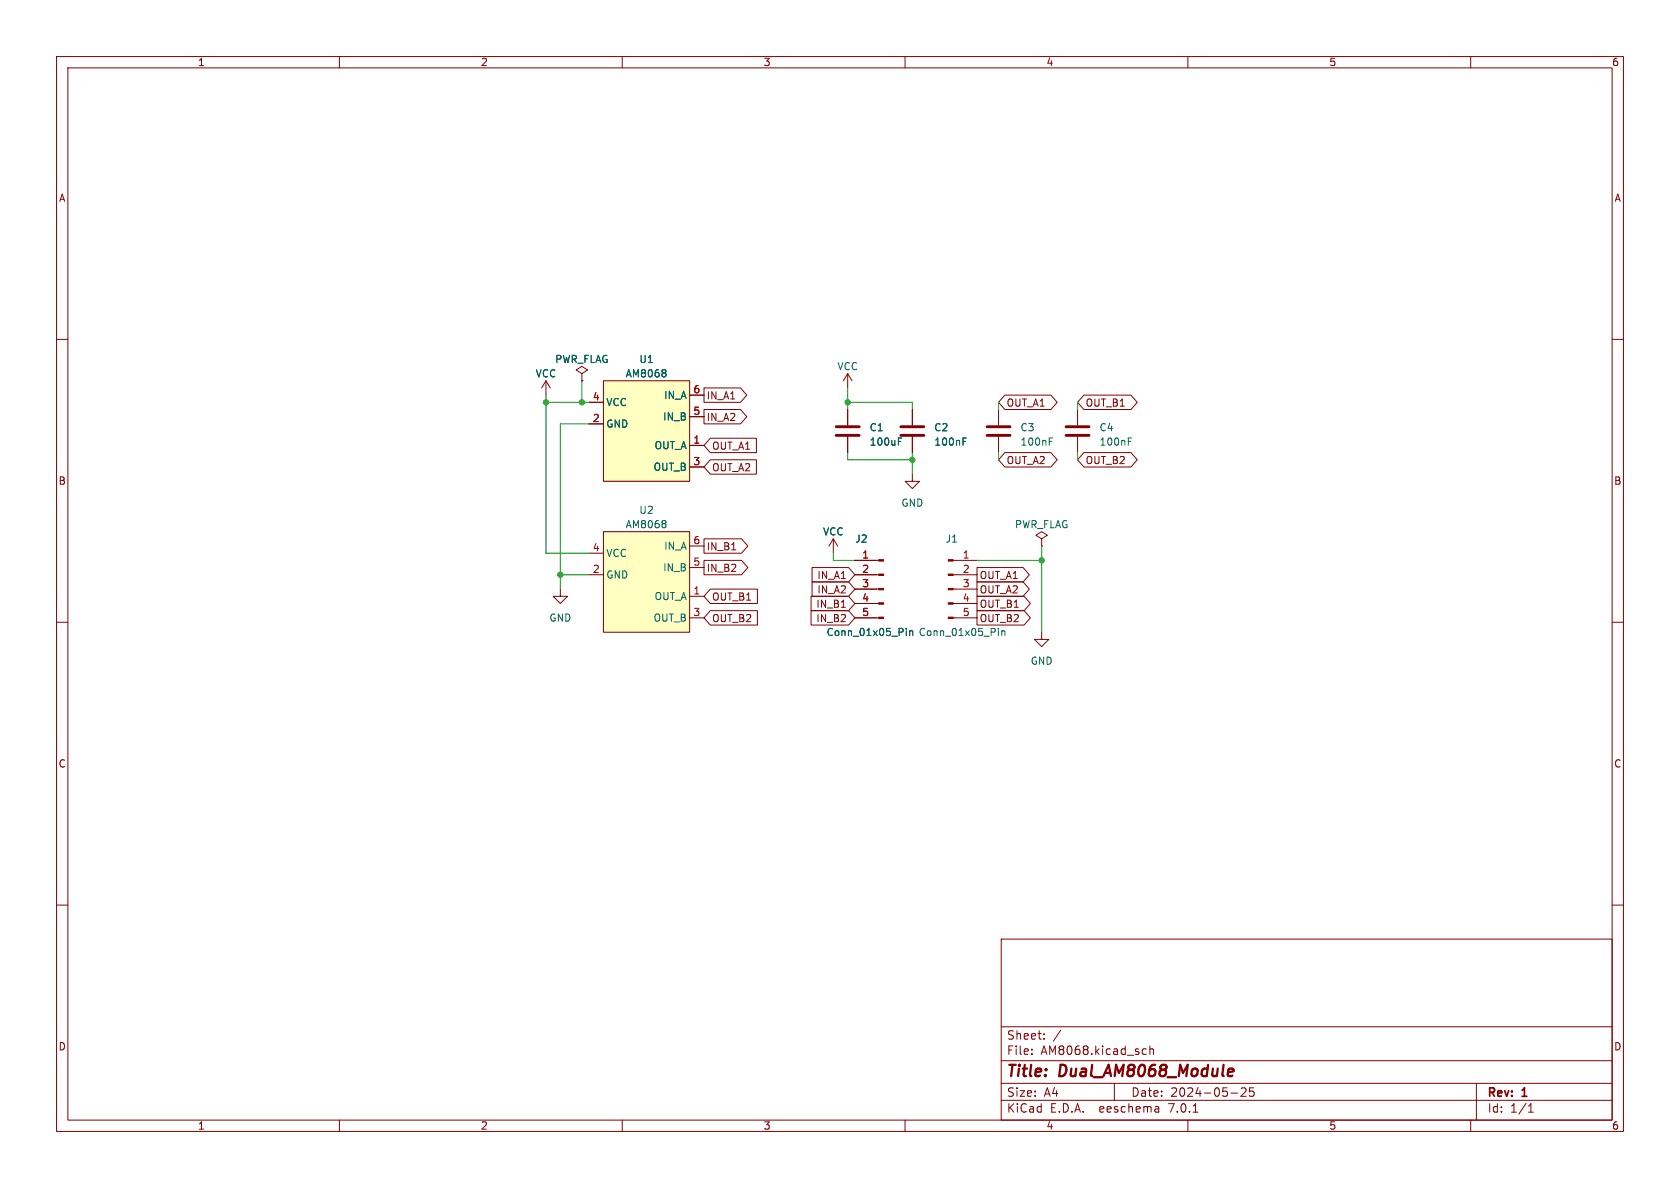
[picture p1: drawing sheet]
<svg xmlns="http://www.w3.org/2000/svg" width="297mm" height="210mm" viewBox="0 0 297 210" stroke-linecap="round" stroke-linejoin="round" font-family="sans-serif">
<g fill="none" stroke="#840000" stroke-width=".18">
<path d="M10 10h277v190h-277zM12 12h273v186h-273zM60 10v2M110 10v2M160 10v2M210 10v2M260 10v2M10 60h2M285 60h2M96.5 67.3l-.7 1.3M96.5 67.3v2.6M96.5 67.3l.8 1.3"/>
<path d="M102.9 66l1-.6-1-.6-1 .6 1 .6v1.3M102.9 67.3h.1M104.1 74.9h2.6M104.1 71.1h2.6M106.7 67.3h15.2v17.8h-15.2zM121.9 78.7h2.6M121.9 73.7h2.6M121.9 69.9h2.6M124.5 68.6h6.4l1.1 1.3-1.1 1.2h-6.4zM124.5 72.4h6.4l1.1 1.3-1.1 1.2h-6.4zM125.6 77.5h8.1v2.5h-8.1l-1.1-1.3zM149.9 66v2.6"/>
<path d="M149.9 72.4v2.8M149.9 77.2v2.8M149.9 66l-.8 1.3M149.9 66l.7 1.3M161.3 72.4v2.8M161.3 77.2v2.8M176.5 72.4v2.8M176.5 77.2v2.8M177.6 69.8h8.2l1.1 1.3-1.1 1.3h-8.2l-1.1-1.3zM190.5 72.4v2.8M190.5 77.2v2.8M191.6 69.8h8.3l1.2 1.3-1.2 1.3h-8.3l-1.1-1.3z"/>
<path d="M104.1 97.8h2.6M106.7 94h15.2v17.8h-15.2zM121.9 82.6h2.6M121.9 96.5h2.6M124.5 99.1h6.6l1.1 1.2-1.1 1.3h-6.6zM124.5 95.2h6.6l1.1 1.3-1.1 1.3h-6.6zM125.6 81.3h8.1v2.5h-8.1l-1.1-1.2zM147.3 95.3l-.7 1.2M147.3 95.3v2.5M147.3 95.3l.8 1.2M151.1 99.1h4.2M161.3 83.8v1.3h1.3l-1.3 1.3-1.3-1.3h1.3"/>
<path d="M168.5 99.1h4.2M177.6 80h8.2l1.1 1.3-1.1 1.3h-8.2l-1.1-1.3zM184.1 95.3l1.1-.7-1.1-.6-1 .6 1 .7v1.2M184.1 96.5h.1M191.6 80h8.3l1.2 1.3-1.2 1.3h-8.3l-1.1-1.3zM10 110h2M99.1 104.1v1.3h1.2l-1.2 1.3-1.3-1.3h1.3M104.1 101.6h2.6M121.9 105.4h2.6M121.9 109.2h2.6M121.9 100.3h2.6M125.6 104.1h8.3v2.6h-8.3l-1.1-1.3z"/>
<path d="M125.6 107.9h8.3v2.6h-8.3l-1.1-1.3zM143.4 105.4h6.6l1.1 1.3-1.1 1.3h-6.6zM143.4 107.9h6.6l1.1 1.3-1.1 1.3h-6.6zM143.6 102.9h6.4l1.1 1.2-1.1 1.3h-6.4zM143.6 100.3h6.4l1.1 1.3-1.1 1.3h-6.4zM148.7 107.4h.8M151.1 101.6h4.2M151.1 109.2h4.2M151.1 106.7h4.2M151.1 104.1h4.2M168.5 101.6h4.2M168.5 109.2h4.2"/>
<path d="M168.5 106.7h4.2M168.5 104.1h4.2M172.7 107.9h8.4l1.1 1.3-1.1 1.3h-8.4zM172.7 100.3h8.2l1.1 1.3-1.1 1.3h-8.2zM172.7 102.9h8.2l1.1 1.2-1.1 1.3h-8.2zM172.7 105.4h8.4l1.1 1.3-1.1 1.3h-8.4zM184.1 111.8v1.2h1.3l-1.3 1.3-1.2-1.3h1.2M285 110h2M10 160h2M285 160h2M177 166h108v32h-108zM60 198v2"/>
<path d="M110 198v2M160 198v2M177 194.5h108M177 191.5h108M177 187.5h108M177 181.5h108M182.4 186.3v.1M182.4 185.5v.1M184.6 183.6v.1M184.6 182.8v.1M197 191.5v3M202.2 185.4l.4 .1"/>
<path d="M202.6 186.3l-.4 .1M203.3 185.5l.2-.1 .4 .1v.9M203.3 184.9v1.5M204.6 195.6l.3 .2v.8M204.9 196.5l-.5 .1M204.9 196h-.5M210 198v2M210.9 196.6h.9M217.6 193.2h1.2M219.4 192.4l.6-.1 .2 .1 .1 .3-.9 1.1h.9M221.6 192.3h-.7v.7l.2-.1h.5l.1 .3-.1 .5-.2 .1-.5-.1M260 198v2"/>
<path d="M261 191.5v6.5M270.2 196.6h.9M270.2 195.5l.4-.4v1.5"/>
</g>
<path d="M217.8 188.9l.2 .1 .1 .4-1 .2" fill="none" stroke="#840000" stroke-width=".4"/>
<path d="M147.8 77h4.1M147.8 75.4h4.1M159.3 77h4M159.3 75.4h4M174.5 77h4.1M174.5 75.4h4.1M188.5 77h4M188.5 75.4h4" fill="none" stroke="#840000" stroke-width=".51"/>
<g fill="none" stroke="#006464" stroke-width=".18">
<path d="M117.6 65.4l.1 .2-.1 .2M117.6 66l.1 .1-.1 .5M158.8 77.4h.6M170.3 77.4h.6M185.5 77.4h.6M199.5 77.4h.6M117.6 92.1l.1 .2-.1 .2M117.6 92.6l.1 .2-.1 .4M160.2 111.1v.1M160.2 111.5v.8M160.8 111.5v.8M160.8 111.6l.2-.1 .3 .1 .1 .7"/>
<path d="M176.5 111.1v.1M176.5 111.5v.8M177.1 111.6l.2-.1 .3 .1v.7M177.1 111.5v.8"/>
</g>
<g fill="#ffffc2" stroke="#ffffc2" stroke-width=".18">
<path d="M106.7 67.3h15.2v17.8h-15.2z"/>
<path d="M106.7 94h15.2v17.8h-15.2z"/>
</g>
<g fill="#840000" stroke="#840000" stroke-width=".18">
<path d="M155.3 109.1h.9v.2h-.9z"/>
<path d="M155.3 106.6h.9v.2h-.9z"/>
<path d="M155.3 104h.9v.3h-.9z"/>
<path d="M155.3 101.5h.9v.2h-.9z"/>
<path d="M155.3 98.9h.9v.3h-.9z"/>
<path d="M167.6 109.1h.9v.2h-.9z"/>
<path d="M167.6 106.6h.9v.2h-.9z"/>
<path d="M167.6 104h.9v.3h-.9z"/>
<path d="M167.6 101.5h.9v.2h-.9z"/>
<path d="M167.6 98.9h.9v.3h-.9z"/>
</g>
<g fill="none" stroke="#009600" stroke-width=".18">
<path d="M96.5 69.9v27.9h7.6M96.5 71.1h7.6M102.9 67.3v3.8M104.1 74.9h-5v29.2M149.9 71.1h11.4v1.3M149.9 68.6v3.8M176.5 71.1v1.3M190.5 71.1v1.3M147.3 97.8v1.3h3.8M149.9 80v1.3h11.4M161.3 80v3.8M172.7 99.1h11.4"/>
<path d="M176.5 80v1.3M184.1 96.5v15.3M190.5 80v1.3M99.1 101.6h5"/>
</g>
<g fill="#009600" stroke="#009600" stroke-width=".18">
<circle cx="102.9" cy="71.1" r=".46"/>
<circle cx="96.5" cy="71.1" r=".46"/>
<circle cx="99.1" cy="101.6" r=".46"/>
<circle cx="161.3" cy="81.3" r=".46"/>
<circle cx="149.9" cy="71.1" r=".46"/>
<circle cx="184.1" cy="99.1" r=".46"/>
</g>
<g font-size="2.8" fill="#840000">
<text x="178" y="190.8">Title:</text>
<text x="187.4" y="190.8">Dual_AM8068_Module</text>
</g>
<g font-size="2.1" fill="#840000">
<text x="178" y="183.9">Sheet:</text>
<text x="186.2" y="183.9">/</text>
<text x="178" y="186.6">File:</text>
<text x="184" y="186.6">AM8068.kicad_sch</text>
<text x="178" y="196.8">KiCad</text>
<text x="178" y="194">Size:</text>
<text x="184.6" y="194">A4</text>
<text x="185.7" y="196.8">E.D.A.</text>
<text x="194.4" y="196.8">eeschema</text>
<text x="200" y="194">Date:</text>
<text x="206.7" y="196.8">7.0.1</text>
<text x="206.9" y="194">2024-05-25</text>
<text x="263" y="194.2">Rev:</text>
<text x="263" y="196.8">Id:</text>
<text x="267" y="196.8">1/1</text>
<text x="269.2" y="194.2">1</text>
</g>
<g font-size="1.8" fill="#840000">
<text x="35" y="11.8">1</text>
<text x="85" y="11.8">2</text>
<text x="135" y="11.8">3</text>
<text x="185" y="11.8">4</text>
<text x="235" y="11.8">5</text>
<text x="285" y="11.8">6</text>
<text x="10.4" y="35.8">A</text>
<text x="285.4" y="35.8">A</text>
<text x="124.9" y="70.8">IN_A1</text>
<text x="124.9" y="74.6">IN_A2</text>
<text x="178" y="72">OUT_A1</text>
<text x="191.9" y="72">OUT_B1</text>
<text x="125.9" y="83.5">OUT_A2</text>
<text x="125.9" y="79.7">OUT_A1</text>
<text x="178" y="82.2">OUT_A2</text>
<text x="191.9" y="82.2">OUT_B2</text>
<text x="10.3" y="85.8">B</text>
<text x="285.3" y="85.8">B</text>
<text x="124.9" y="101.2">IN_B2</text>
<text x="124.9" y="97.4">IN_B1</text>
<text x="125.9" y="106.3">OUT_B1</text>
<text x="144.2" y="107.6">IN_B1</text>
<text x="144.4" y="105.1">IN_A2</text>
<text x="144.4" y="102.5">IN_A1</text>
<text x="173.2" y="102.5">OUT_A1</text>
<text x="173.2" y="105.1">OUT_A2</text>
<text x="173.2" y="107.6">OUT_B1</text>
<text x="125.9" y="110.1">OUT_B2</text>
<text x="144.2" y="110.1">IN_B2</text>
<text x="173.2" y="110.1">OUT_B2</text>
<text x="10.3" y="135.8">C</text>
<text x="285.3" y="135.8">C</text>
<text x="10.3" y="185.8">D</text>
<text x="285.3" y="185.8">D</text>
<text x="35" y="199.8">1</text>
<text x="85" y="199.8">2</text>
<text x="135" y="199.8">3</text>
<text x="185" y="199.8">4</text>
<text x="235" y="199.8">5</text>
<text x="285" y="199.8">6</text>
</g>
<g font-size="1.8" fill="#006464">
<text x="98.1" y="64.3">PWR_FLAG</text>
<text x="113" y="64.3">U1</text>
<text x="148" y="65.6">VCC</text>
<text x="94.6" y="66.9">VCC</text>
<text x="107.2" y="71.9">VCC</text>
<text x="110.5" y="66.9">AM8068</text>
<text x="117.3" y="70.7">IN_A</text>
<text x="107.2" y="75.8">GND</text>
<text x="117.1" y="74.5">IN_B</text>
<text x="153.7" y="76.4">C1</text>
<text x="165.1" y="76.4">C2</text>
<text x="180.3" y="76.4">C3</text>
<text x="194.3" y="76.4">C4</text>
<text x="115.4" y="83.4">OUT_B</text>
<text x="115.6" y="79.6">OUT_A</text>
<text x="153.7" y="78.9">100uF</text>
<text x="165.1" y="78.9">100nF</text>
<text x="180.3" y="78.9">100nF</text>
<text x="194.3" y="78.9">100nF</text>
<text x="159.3" y="89.7">GND</text>
<text x="110.5" y="93.5">AM8068</text>
<text x="113" y="91">U2</text>
<text x="145.4" y="94.8">VCC</text>
<text x="179.4" y="93.5">PWR_FLAG</text>
<text x="107.2" y="98.6">VCC</text>
<text x="117.1" y="101.2">IN_B</text>
<text x="117.3" y="97.3">IN_A</text>
<text x="151.1" y="96.1">J2</text>
<text x="167.1" y="96.1">J1</text>
<text x="107.2" y="102.4">GND</text>
<text x="115.6" y="106.2">OUT_A</text>
<text x="97.1" y="110">GND</text>
<text x="115.4" y="110">OUT_B</text>
<text x="146.1" y="112.6">Conn_01x05_Pin</text>
<text x="162.3" y="112.6">Conn_01x05_Pin</text>
<text x="182.2" y="117.7">GND</text>
</g>
<g font-size="1.8" fill="#a90000">
<text x="104.7" y="70.9">4</text>
<text x="122.5" y="69.6">6</text>
<text x="104.7" y="74.7">2</text>
<text x="122.5" y="73.4">5</text>
<text x="122.5" y="78.5">1</text>
<text x="122.5" y="82.3">3</text>
<text x="104.7" y="101.3">2</text>
<text x="104.7" y="97.5">4</text>
<text x="122.5" y="100.1">5</text>
<text x="122.5" y="96.3">6</text>
<text x="152.4" y="98.8">1</text>
<text x="152.4" y="101.3">2</text>
<text x="170.1" y="98.8">1</text>
<text x="170.1" y="101.3">2</text>
<text x="122.5" y="105.2">1</text>
<text x="152.4" y="103.9">3</text>
<text x="152.4" y="106.4">4</text>
<text x="170.1" y="103.9">3</text>
<text x="170.1" y="106.4">4</text>
<text x="122.5" y="109">3</text>
<text x="152.4" y="109">5</text>
<text x="170.1" y="109">5</text>
</g>
</svg>
